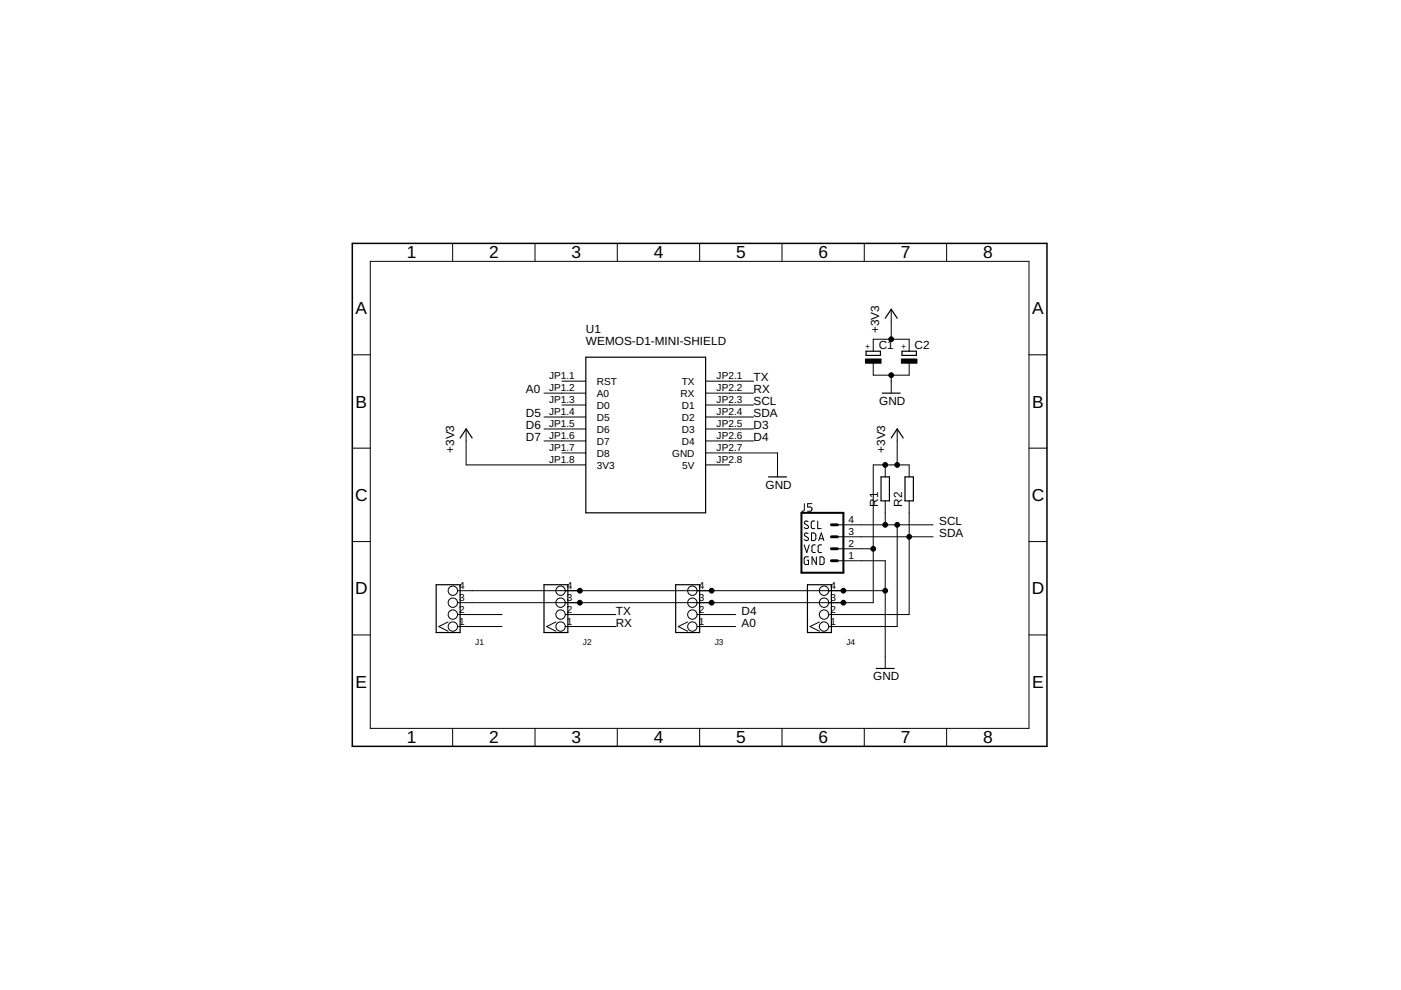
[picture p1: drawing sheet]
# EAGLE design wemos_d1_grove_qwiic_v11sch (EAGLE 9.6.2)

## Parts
C1  CPOL-EU153CLV-0505  [153CLV-0505]
C2  CPOL-EUCT3528  [CT3528]
J1  4P-2.0  GROVE-CONNECTOR-DIP(4P-2.0)  [HW4-2.0]
J2  4P-2.0  GROVE-CONNECTOR-DIP(4P-2.0)  [HW4-2.0]
J3  4P-2.0  GROVE-CONNECTOR-DIP(4P-2.0)  [HW4-2.0]
J4  4P-2.0  GROVE-CONNECTOR-DIP(4P-2.0)  [HW4-2.0]
J5  QWIIC_CONNECTORJS-1MM  [1X04_1MM_RA]
R1  R-EU_R0603  [R0603]
R2  R-EU_R0603  [R0603]
U1  WEMOS-D1-MINI-SHIELD  [WEMOS-D1-MINI-SHIELD]

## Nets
+3V3: C1.+ C2.+ J1.3 J2.3 J3.3 J4.3 J5.2(VCC) R1.2 R2.2 U1.JP1.8(3V3)
A0: J3.1 U1.JP1.2(A0)
D3: U1.JP2.5(D3)
D4: J3.2 U1.JP2.6(D4)
D5: J1.1 U1.JP1.4(D5)
D6: J1.2 U1.JP1.5(D6)
D7: U1.JP1.6(D7)
GND: C1.- C2.- J1.4 J2.4 J3.4 J4.4 J5.1(GND) U1.JP2.7(GND)
RX: J2.1 U1.JP2.2(RX)
SCL: J4.1 J5.4(SCL) R1.1 U1.JP2.3(D1)
SDA: J4.2 J5.3(SDA) R2.1 U1.JP2.4(D2)
TX: J2.2 U1.JP2.1(TX)
Unconnected: U1.JP1.1(RST) U1.JP1.3(D0) U1.JP1.7(D8)

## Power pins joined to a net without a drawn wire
5V: U1.JP2.8(5V)
